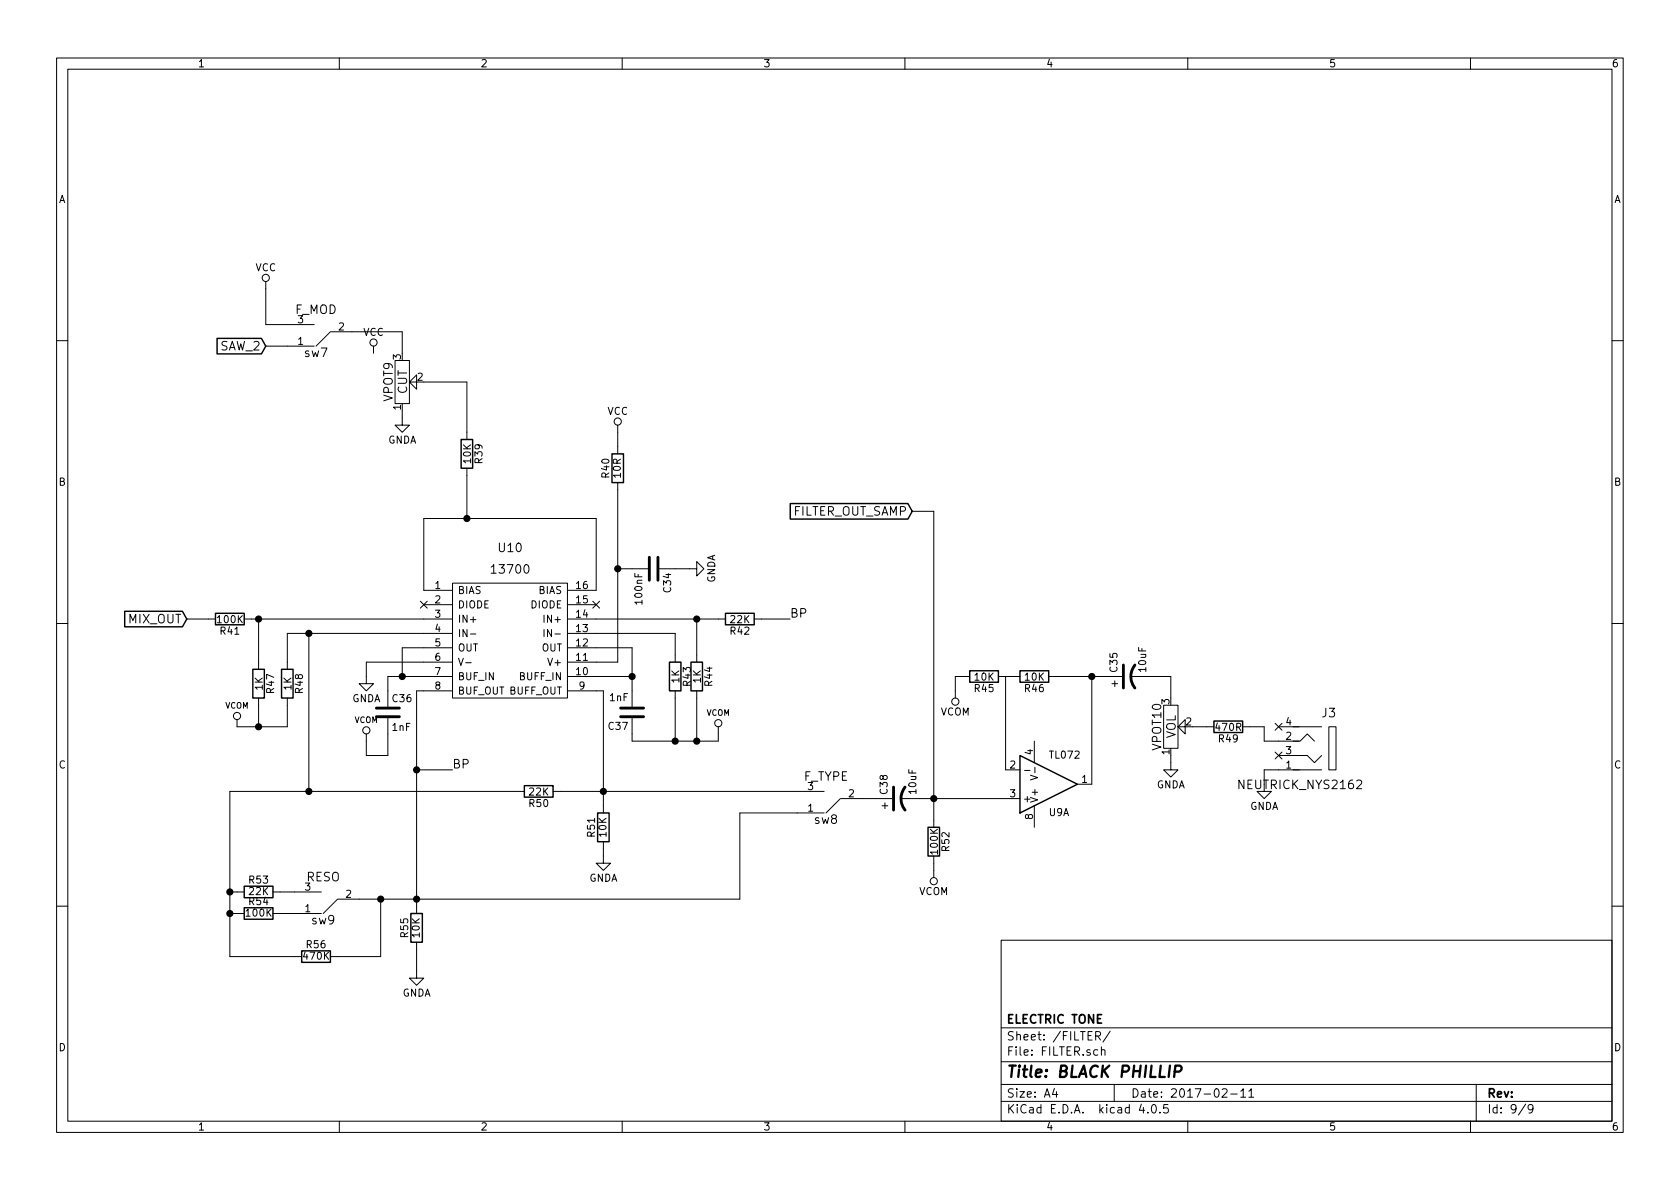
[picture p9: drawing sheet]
<svg xmlns="http://www.w3.org/2000/svg" width="297mm" height="210mm" viewBox="0 0 297 210" stroke-linecap="round" stroke-linejoin="round" font-family="sans-serif">
<g fill="none" stroke="#000" stroke-width=".18">
<path d="M10 10.3h277v189.9h-277zM12 12.2h273v186.1h-273zM60 10.3v1.9M110 10.3v1.9M160 10.3v1.9M210 10.3v1.9M260 10.3v1.9M47 49.8v7.6h8.5M58.4 58.7l-2.5 2.5M58.5 58.7h12.6v3.8M10 60.2h2M47 61.2h8.5"/>
<path d="M66 61.2v1.3M69.8 63.7h2.6v7.7h-2.6zM71.1 72.6v2.6h1.3l-1.3 1.2-1.3-1.2h1.3M72.4 67.6l1.3 1.2v-2.5l-1.3 1.3h1.3M74.9 67.6h7.6v10.1M109.2 75.2v5.1M285 60.2h2M82.5 82.8v8.9M109.2 85.3v31.8h-8.8M161.3 90.4h3.8v55.9M10 110.3h2M33 109.5h5.1"/>
<path d="M43.2 109.5h36.7M45.7 109.5v8.9M54.6 112v27.9M74.3 106.3l1.2 1.2M74.9 106.9h5M75.5 106.3l-1.2 1.2M79.9 117.1h-15.1v3.8h1.2l-1.2 1.3-1.3-1.3h1.3M79.9 104.4h-5v-12.7h30.5v12.7h-5M79.9 112h-29.1v6.4M79.9 114.5h-8.8v5.1M79.9 119.6h-11.3v5.4M80 103.1h20.3v20.3h-20.3z"/>
<path d="M81.1 116.4l.4 1.3 .4-1.3M82.3 117.2h1M83.2 112.1h1M96.2 111.3v1.3M100.4 106.9h5M100.4 109.5h27.9M100.4 112h19v5.1M100.4 114.5h11.4v10.5M100.4 119.6h11.4M104.8 106.3l1.2 1.2M106 106.3l-1.2 1.2M109.2 100.6h5.4"/>
<path d="M116.6 100.6h6.6v-1.3l1.3 1.3-1.3 1.2v-1.2M123.2 109.5v7.6M133.3 109.5h6.4M171.4 119.6h-2.5v3.8M176.5 119.6h3.8M177.8 119.6v16.5h2.5M185.4 119.6h13M193 119.6v19.1h-2.5M199.9 119.6h7.1v3.8M285 110.3h2M45.7 123.4v5.1M50.8 123.4v5.1h-8.9v-1.3"/>
<path d="M68.6 127v6.6h-3.8v-3.8M73.7 136.1h6.3M79.9 122.2h-6.2v39.3M92.7 139.9h-52.1v29.3h12.7M97.8 139.9h47.9M100.4 122.2h6.3v21.6M111.8 127v4.1h15.2v-2.6M119.4 122.2v8.9M123.2 122.2v8.9M181.2 136.2h.9M182.2 137.1l1.3 .4-1.3 .4M182.9 131.1v3.8"/>
<path d="M183 135.7v.9M196.6 120.9h1M197.1 120.4v1M205.7 124.7h2.6v7.6h-2.6zM207 133.6v2.5h1.3l-1.3 1.3-1.3-1.3h1.3M208.3 128.5l1.2 1.3v-2.6l-1.2 1.3h1.2M210.8 128.5h3.8M219.7 128.5h3.8v2.6h6.2M225.5 127.9l1.2 1.2M225.5 133l1.2 1.2M226.1 133.6h3.6M226.1 128.5h7.6"/>
<path d="M226.7 127.9l-1.2 1.2M226.7 133l-1.2 1.2M228.6 133.6h2.5l1.3 1.3 1.3-1.3M228.6 131.1h1.3l1.2-1.3 1.3 1.3M233.7 136.1h-10.2v3.8h1.3l-1.3 1.3-1.3-1.3h1.3M234.9 128.5h1.3v7.6h-1.3zM40.6 157.7h2.6M48.3 157.7h8.5M59.7 159l-2.6 2.5M67.3 159v10.2h-8.9M106.7 148.8v3.8h1.2l-1.2 1.3-1.3-1.3h1.3M145.7 143.8h-14.9v15.2h-71"/>
<path d="M148.6 141.2l-2.6 2.6M148.7 141.2h9M156 142.5h1M156.5 142v1M159.3 141.2h21M165.1 151.4v3.8M182.9 142.5v3.8M10 160.2h2M40.6 161.5h2.6M48.3 161.5h8.5M73.7 166.6v6.4h1.2l-1.2 1.2-1.3-1.2h1.3M177 166.3h108v32h-108z"/>
<path d="M285 160.2h2M60 198.3v1.9M110 198.3v1.9M160 198.3v1.9M177 194.8h108M177 191.8h108M177 187.8h108M177 181.8h108M186.4 192.5l-.3 1h.9M186.8 193v1M193.7 183.2l.7-.1 .2-.2-.1-.3-.2-.2h-.6v1.5M194.1 183.2l.5 .7"/>
<path d="M194.7 185.7l.2-.1 .4 .1 .1 .9M194.7 185.1v1.5M196.3 182.3l-1.3 2M197 191.8v3M201.8 195.2l-.4 1.1h1M202.9 196.7v.1M203.8 195.4l.1-.1a.81 .81 0 0 1 .6 .6 .81 .81 0 0 1-.3 .8l-.1 .1a.8 .8 0 0 1-.6-.6 .8 .8 0 0 1 .3-.8zM205.1 196.7v.1M206.5 195.3h-.7l-.1 .7 .2-.1 .5 .1 .2 .2-.1 .5-.2 .1-.6-.1M210 198.3v1.9M216.1 192.7l.2-.2h.4l.3 .5-1 1h1M217.6 193.5h1.1"/>
<path d="M219.4 193l.4-.5v1.5M219.4 194h.8M220.8 193l.4-.5v1.5M220.8 194h.9M260 198.3v1.9M261 191.8v6.5M269.7 195.2l-1.2 2M271 196l-.2 .3h-.3l-.3-.3v-.4l.1-.2 .5-.1 .2 .2a1.19 1.19 0 0 1-.2 1.2l-.5 .1"/>
<circle cx="47" cy="49.1" r=".63"/>
<circle cx="66" cy="60.6" r=".63"/>
<circle cx="109.2" cy="74.5" r=".63"/>
<circle cx="41.9" cy="126.6" r=".63"/>
<circle cx="64.8" cy="129.2" r=".63"/>
<circle cx="127" cy="127.9" r=".63"/>
<circle cx="168.9" cy="124.1" r=".63"/>
<circle cx="165.1" cy="155.8" r=".63"/>
</g>
<path d="M207.7 189.5h.8a.56 .56 0 0 0 .4-.5 .56 .56 0 0 0-.3-.6h-.8l-.2 2" fill="none" stroke="#000" stroke-width=".41"/>
<g fill="#000" stroke="#000" stroke-width=".25">
<circle cx="82.6" cy="91.7" r=".51"/>
<circle cx="45.7" cy="109.5" r=".51"/>
<circle cx="54.6" cy="112" r=".51"/>
<circle cx="71.1" cy="119.6" r=".51"/>
<circle cx="109.2" cy="100.6" r=".51"/>
<circle cx="111.8" cy="119.6" r=".51"/>
<circle cx="123.2" cy="109.5" r=".51"/>
<circle cx="193" cy="119.6" r=".51"/>
<circle cx="45.7" cy="128.5" r=".51"/>
<circle cx="54.6" cy="139.9" r=".51"/>
<circle cx="73.7" cy="136.1" r=".51"/>
<circle cx="106.7" cy="139.9" r=".51"/>
<circle cx="119.4" cy="131.1" r=".51"/>
<circle cx="123.2" cy="131.1" r=".51"/>
<circle cx="40.6" cy="157.7" r=".51"/>
<circle cx="67.3" cy="159" r=".51"/>
<circle cx="73.7" cy="159" r=".51"/>
<circle cx="165.1" cy="141.2" r=".51"/>
<circle cx="40.6" cy="161.5" r=".51"/>
</g>
<path d="M114.8 98.5v4.1M116.3 98.5v4.1M198.6 117.6v4.1M200.7 117.6a3.3 3.3 0 0 0 0 4.1M66.5 125.2h4.1M66.5 126.7h4.1M109.7 125.2h4.1M109.7 126.7h4.1M158 139.2v4.1M160 139.2a3.3 3.3 0 0 0 0 4.1" fill="none" stroke="#000" stroke-width=".51"/>
<g fill="none" stroke="#000" stroke-width=".25">
<path d="M38.4 59.8h7.8l.8 1.4-.8 1.4h-7.8zM81.5 77.7h2.1v5.1h-2.1zM108.2 80.3h2v5h-2zM139.7 89h20.8l.8 1.4-.8 1.4h-20.8zM22 108.1h10.3l.7 1.4-.7 1.3h-10.3zM38.1 108.5h5.1v2h-5.1zM44.7 118.4h2v5h-2zM49.8 118.4h2v5h-2zM118.4 117.1h2v5.1h-2zM122.2 117.1h2v5.1h-2zM128.3 108.5h5v2h-5zM171.4 118.6h5.1v2h-5.1z"/>
<path d="M180.3 118.6h5.1v2h-5.1zM92.7 138.9h5.1v2.1h-5.1zM180.3 133.6l10.2 5.1-10.2 5.1zM214.6 127.5h5.1v2h-5.1zM43.2 156.7h5.1v2h-5.1zM105.7 143.8h2v5h-2zM164.1 146.3h2v5.1h-2zM43.2 160.5h5.1v2.1h-5.1zM53.3 168.1h5.1v2.1h-5.1zM72.6 161.5h2.1v5.1h-2.1z"/>
</g>
<text font-size="2.8" x="178" y="190.5">Title: BLACK PHILLIP</text>
<g font-size="2.1">
<text x="52.1" y="55.5">F_MOD</text>
<text x="38.8" y="62">SAW_2</text>
<text x="53.8" y="63.1">sw7</text>
<text x="69.4" y="71" transform="rotate(-90 69.4 71)">VPOT9</text>
<text x="72" y="69.7" transform="rotate(-90 72 69.7)">CUT</text>
<text x="140" y="91.2">FILTER_OUT_SAMP</text>
<text x="87.2" y="101.4">13700</text>
<text x="88.2" y="97.6">U10</text>
<text x="22.7" y="110.2">MIX_OUT</text>
<text x="139.7" y="109.2">BP</text>
<text x="207.9" y="130.7" transform="rotate(-90 207.9 130.7)">VOL</text>
<text x="233.8" y="126.8">J3</text>
<text x="80" y="135.9">BP</text>
<text x="205.3" y="132.6" transform="rotate(-90 205.3 132.6)">VPOT10</text>
<text x="142" y="138.1">F_TYPE</text>
<text x="219.3" y="139.5">NEUTRICK_NYS2162</text>
<text x="144" y="145.7">sw8</text>
<text x="54.2" y="155.8">RESO</text>
<text x="55.1" y="163.5">sw9</text>
<text x="178" y="184">Sheet: /FILTER/</text>
<text x="178" y="181">ELECTRIC TONE</text>
<text x="178" y="186.7">File: FILTER.sch</text>
<text x="178" y="196.9">KiCad E.D.A. kicad 4.0.5</text>
<text x="178" y="194.1">Size: A4</text>
<text x="200" y="194.1">Date: 2017-02-11</text>
<text x="263" y="194.1">Rev:</text>
<text x="263" y="196.9">Id: 9/9</text>
</g>
<g font-size="1.8">
<text x="35" y="11.9">1</text>
<text x="85" y="11.9">2</text>
<text x="135" y="11.9">3</text>
<text x="185" y="11.9">4</text>
<text x="235" y="11.9">5</text>
<text x="285" y="11.9">6</text>
<text x="10.4" y="35.9">A</text>
<text x="285.4" y="35.9">A</text>
<text x="45.1" y="47.9">VCC</text>
<text x="52.7" y="57.1">3</text>
<text x="59.9" y="58.4">2</text>
<text x="64.2" y="59.4">VCC</text>
<text x="52.7" y="61">1</text>
<text x="70.9" y="63.6" transform="rotate(-90 70.9 63.6)">3</text>
<text x="73.8" y="67.3">2</text>
<text x="70.9" y="72.5" transform="rotate(-90 70.9 72.5)">1</text>
<text x="107.4" y="73.3">VCC</text>
<text x="68.5" y="78.4">GNDA</text>
<text x="83.3" y="81.9" transform="rotate(-90 83.3 81.9)">10K</text>
<text x="85.3" y="81.9" transform="rotate(-90 85.3 81.9)">R39</text>
<text x="10.4" y="85.9">B</text>
<text x="107.7" y="84.4" transform="rotate(-90 107.7 84.4)">R40</text>
<text x="109.8" y="84.4" transform="rotate(-90 109.8 84.4)">10R</text>
<text x="285.4" y="85.9">B</text>
<text x="76.9" y="104.1">1</text>
<text x="76.9" y="106.7">2</text>
<text x="80.9" y="105">BIAS</text>
<text x="80.9" y="107.6">DIODE</text>
<text x="93.8" y="107.6">DIODE</text>
<text x="95.2" y="105">BIAS</text>
<text x="101.9" y="106.7">15</text>
<text x="101.9" y="104.1">16</text>
<text x="113.6" y="106.7" transform="rotate(-90 113.6 106.7)">100nF</text>
<text x="118.6" y="104.7" transform="rotate(-90 118.6 104.7)">C34</text>
<text x="126.4" y="103.1" transform="rotate(-90 126.4 103.1)">GNDA</text>
<text x="38.5" y="110.2">100K</text>
<text x="39" y="112.2">R41</text>
<text x="76.9" y="109.2">3</text>
<text x="76.9" y="111.8">4</text>
<text x="80.9" y="110.1">IN+</text>
<text x="80.9" y="112.6">IN-</text>
<text x="96.6" y="110.1">IN+</text>
<text x="97" y="112.6">IN-</text>
<text x="101.9" y="111.8">13</text>
<text x="101.9" y="109.2">14</text>
<text x="129.2" y="112.2">R42</text>
<text x="129.2" y="110.2">22K</text>
<text x="76.9" y="114.3">5</text>
<text x="76.9" y="116.8">6</text>
<text x="76.9" y="119.4">7</text>
<text x="80.9" y="115.2">OUT</text>
<text x="95.7" y="115.2">OUT</text>
<text x="97.2" y="117.7">V+</text>
<text x="101.9" y="119.4">10</text>
<text x="101.9" y="116.8">11</text>
<text x="101.9" y="114.3">12</text>
<text x="197.6" y="118.8" transform="rotate(-90 197.6 118.8)">C35</text>
<text x="202.6" y="118.7" transform="rotate(-90 202.6 118.7)">10uF</text>
<text x="46.4" y="122" transform="rotate(-90 46.4 122)">1K</text>
<text x="48.5" y="122.5" transform="rotate(-90 48.5 122.5)">R47</text>
<text x="51.5" y="122" transform="rotate(-90 51.5 122)">1K</text>
<text x="53.5" y="122.5" transform="rotate(-90 53.5 122.5)">R48</text>
<text x="62.2" y="124.1">GNDA</text>
<text x="69.4" y="124.1">C36</text>
<text x="76.9" y="121.9">8</text>
<text x="80.9" y="120.3">BUF_IN</text>
<text x="80.9" y="122.8">BUF_OUT BUFF_OUT</text>
<text x="91.9" y="120.3">BUFF_IN</text>
<text x="102.4" y="121.9">9</text>
<text x="107.8" y="124">1nF</text>
<text x="120.1" y="120.7" transform="rotate(-90 120.1 120.7)">1K</text>
<text x="122.1" y="121.3" transform="rotate(-90 122.1 121.3)">R43</text>
<text x="123.9" y="120.7" transform="rotate(-90 123.9 120.7)">1K</text>
<text x="125.9" y="121.3" transform="rotate(-90 125.9 121.3)">R44</text>
<text x="172.4" y="122.4">R45</text>
<text x="172.4" y="120.3">10K</text>
<text x="181.3" y="122.4">R46</text>
<text x="181.3" y="120.3">10K</text>
<text x="206.8" y="124.5" transform="rotate(-90 206.8 124.5)">3</text>
<text x="69.4" y="129.2">1nF</text>
<text x="107.6" y="129.1">C37</text>
<text x="166.3" y="126.5">VCOM</text>
<text x="209.7" y="128.3">2</text>
<text x="215.1" y="129.2">470R</text>
<text x="215.5" y="131.3">R49</text>
<text x="227.4" y="130.8">2</text>
<text x="227.4" y="128.3">4</text>
<text x="10.4" y="135.9">C</text>
<text x="178.6" y="135.9">2</text>
<text x="182.6" y="133.4" transform="rotate(-90 182.6 133.4)">4</text>
<text x="185.7" y="134.1">TL072</text>
<text x="206.8" y="133.4" transform="rotate(-90 206.8 133.4)">1</text>
<text x="227.4" y="135.9">1</text>
<text x="227.4" y="133.3">3</text>
<text x="285.4" y="135.9">C</text>
<text x="93.6" y="142.7">R50</text>
<text x="93.6" y="140.7">22K</text>
<text x="142.8" y="143.5">1</text>
<text x="142.8" y="139.7">3</text>
<text x="150.1" y="141">2</text>
<text x="156.9" y="140.4" transform="rotate(-90 156.9 140.4)">C38</text>
<text x="162" y="140.3" transform="rotate(-90 162 140.3)">10uF</text>
<text x="178.6" y="141">3</text>
<text x="180.8" y="141.9">+</text>
<text x="183.5" y="142" transform="rotate(-90 183.5 142)">V+</text>
<text x="191.3" y="138.4">1</text>
<text x="204.4" y="139.4">GNDA</text>
<text x="220.9" y="143.2">GNDA</text>
<text x="105.2" y="147.9" transform="rotate(-90 105.2 147.9)">R51</text>
<text x="107.2" y="147.9" transform="rotate(-90 107.2 147.9)">10K</text>
<text x="182.6" y="144.9" transform="rotate(-90 182.6 144.9)">8</text>
<text x="185.5" y="144.3">U9A</text>
<text x="104.1" y="155.9">GNDA</text>
<text x="165.8" y="150.9" transform="rotate(-90 165.8 150.9)">100K</text>
<text x="167.8" y="150.5" transform="rotate(-90 167.8 150.5)">R52</text>
<text x="44.1" y="160">R54</text>
<text x="44.1" y="156.2">R53</text>
<text x="44.1" y="158.3">22K</text>
<text x="53.9" y="161.3">1</text>
<text x="53.9" y="157.5">3</text>
<text x="61.2" y="158.7">2</text>
<text x="162.5" y="158.3">VCOM</text>
<text x="43.6" y="162.1">100K</text>
<text x="54.3" y="167.7">R56</text>
<text x="72.2" y="165.7" transform="rotate(-90 72.2 165.7)">R55</text>
<text x="74.2" y="165.7" transform="rotate(-90 74.2 165.7)">10K</text>
<text x="53.8" y="169.7">470K</text>
<text x="71.1" y="176.2">GNDA</text>
<text x="10.4" y="185.9">D</text>
<text x="285.4" y="185.9">D</text>
<text x="35" y="199.9">1</text>
<text x="85" y="199.9">2</text>
<text x="135" y="199.9">3</text>
<text x="185" y="199.9">4</text>
<text x="235" y="199.9">5</text>
<text x="285" y="199.9">6</text>
</g>
<g font-size="1.4">
<text x="39.8" y="125.3">VCOM</text>
<text x="62.7" y="127.8">VCOM</text>
<text x="124.9" y="126.6">VCOM</text>
</g>
</svg>
